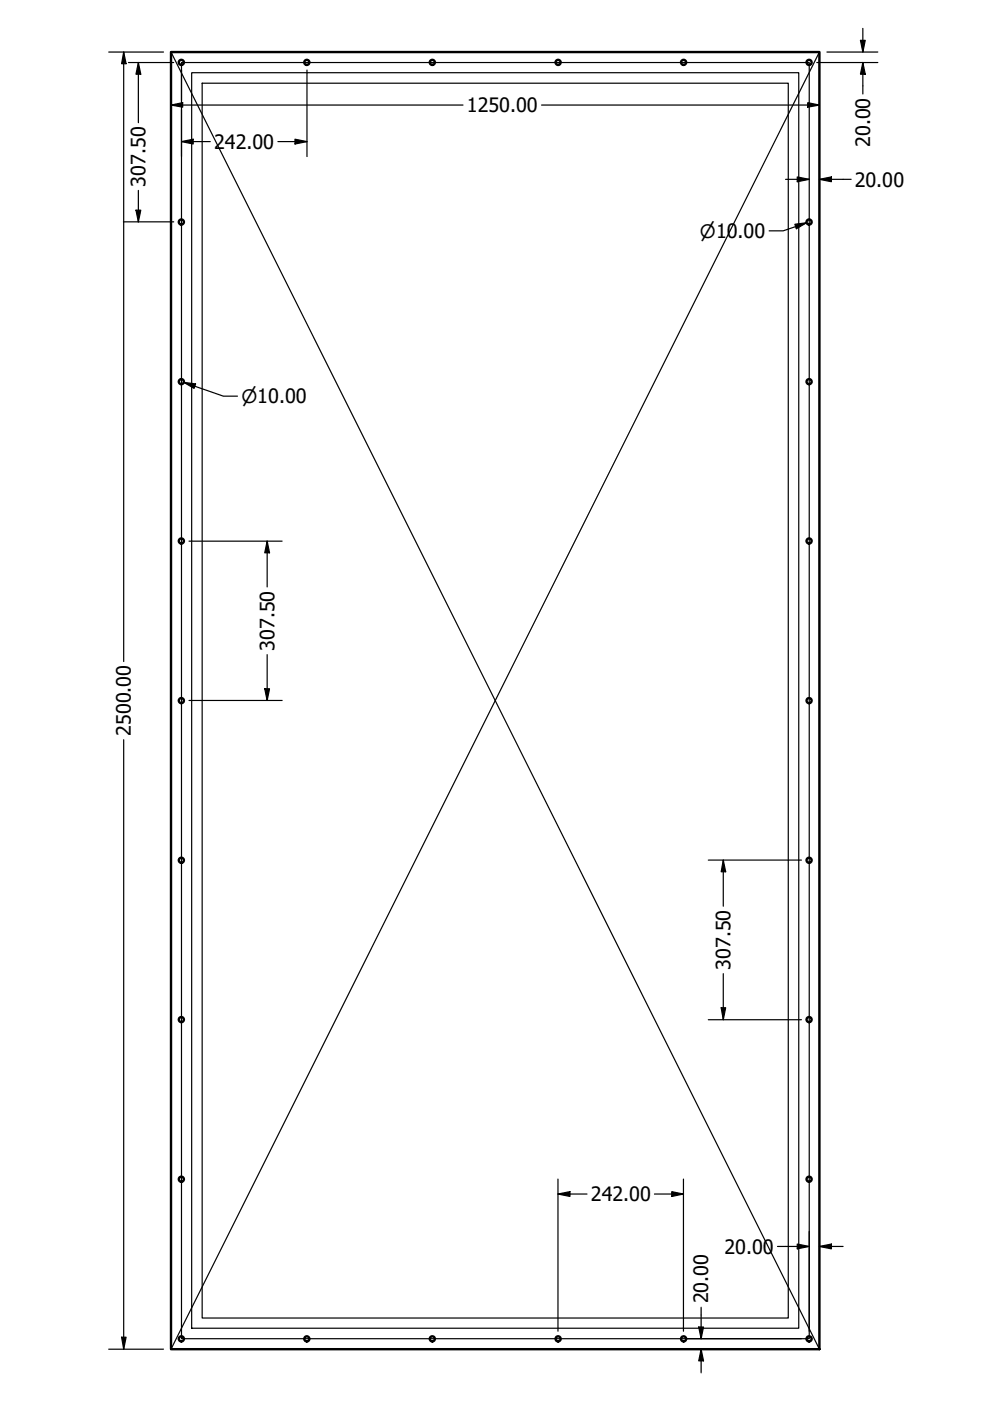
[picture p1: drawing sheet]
<svg xmlns="http://www.w3.org/2000/svg" width="210mm" height="297mm" viewBox="0 0 210 297" stroke-linecap="round" stroke-linejoin="round" font-family="sans-serif">
<!-- layer: Visible (ANSI) -->
<g fill="none" stroke="#000" stroke-width=".51">
<path d="M36.3 11h137.4v275.1h-137.4z"/>
<circle cx="38.4" cy="13.2" r=".54"/>
<circle cx="65.1" cy="13.2" r=".54"/>
<circle cx="91.7" cy="13.2" r=".54"/>
<circle cx="118.3" cy="13.2" r=".54"/>
<circle cx="144.9" cy="13.2" r=".54"/>
<circle cx="171.5" cy="13.2" r=".54"/>
<circle cx="38.4" cy="47.1" r=".54"/>
<circle cx="171.5" cy="47.1" r=".54"/>
<circle cx="38.4" cy="80.9" r=".54"/>
<circle cx="171.5" cy="80.9" r=".54"/>
<circle cx="38.4" cy="114.7" r=".54"/>
<circle cx="171.5" cy="114.7" r=".54"/>
<circle cx="38.4" cy="148.5" r=".54"/>
<circle cx="171.5" cy="148.5" r=".54"/>
<circle cx="38.4" cy="182.4" r=".54"/>
<circle cx="171.5" cy="182.4" r=".54"/>
<circle cx="38.4" cy="216.2" r=".54"/>
<circle cx="171.5" cy="216.2" r=".54"/>
<circle cx="38.4" cy="250" r=".54"/>
<circle cx="171.5" cy="250" r=".54"/>
<circle cx="38.4" cy="283.9" r=".54"/>
<circle cx="65.1" cy="283.9" r=".54"/>
<circle cx="91.7" cy="283.9" r=".54"/>
<circle cx="118.3" cy="283.9" r=".54"/>
<circle cx="144.9" cy="283.9" r=".54"/>
<circle cx="171.5" cy="283.9" r=".54"/>
</g>
<!-- layer: Sketch Geometry (ANSI) -->
<path d="M36.3 11h137.4v275.1zM36.3 11v275.1h137.4M38.5 13.3h133.1v270.5h-133.1zM40.6 15.4h128.8v266.2h-128.8zM42.9 17.6h124.2v261.8h-124.2zM173.7 11l-137.4 275.1" fill="none" stroke="#000" stroke-width=".25"/>
<!-- layer: Dimension (ANSI) -->
<g fill="none" stroke="#000" stroke-width=".25">
<path d="M23.1 11h11.6M26.2 11l.5 2.5h-.9zM26.2 11v129.3M27.2 13.3h9.6M29.3 13.3l.5 2.4h-1zM29.3 13.3v12.7M36.3 12.6v12.8M38.5 14.8v6.5M65.1 14.8v18.4M173.2 13.3h12.9M175.3 11h10.8M182.4 8.6h1.1l-.6 2.4z"/>
<path d="M182.9 13.3l.6 2.4h-1.1zM182.9 6v5M182.9 13.3v6.6M36.3 22.3l2.4-.5v.9zM36.3 22.3h61.9M38.5 30l2.5-.5v1zM38.5 30h6.1M38.5 23.2v10M58.9 30h6.2M62.5 29.5l2.6 .5-2.6 .5zM114.8 22.3h58.9M166.6 38h5"/>
<path d="M169 37.5l2.6 .5-2.6 .5zM171.3 21.8l2.4 .5-2.4 .4zM173.7 38l2.6-.5v1zM173.7 38h6.8M26.2 47h10.6M28.8 44.6h1l-.5 2.4zM29.3 40.4v6.6M168.5 47.5l2.5-.3-2.2 1.3zM171 47.2l-4.9 1.7h-3M39 81.1l2.5 .3-.4 .9zM39 81.1l8.4 2.9h3M40.1 114.7h19.7"/>
<path d="M56.6 114.7l.5 2.5h-1zM56.6 114.7v9.7M56.6 138.8v9.7M26.2 156.8v129.3M40.1 148.5h19.7M56.1 146h1l-.5 2.5zM150.2 182.4h19.7M153.4 182.4l.5 2.4h-1zM153.4 182.4v9.7M150.2 216.2h19.7M152.9 213.7h1l-.5 2.5zM153.4 206.4v9.8"/>
<path d="M118.3 253.2l2.5-.5v1zM118.3 253.2h6.2M118.3 250v32.2M138.7 253.2h6.2M142.4 252.7l2.5 .5-2.5 .5zM144.9 250v32.2M148.7 277.2v6.6M164.8 264.3h6.8M169 263.8l2.6 .5-2.6 .5zM171.6 261.1v21.1M173.7 264.3l2.6-.5v1zM173.7 264.3h5.1"/>
<path d="M23.1 286.1h11.6M25.8 283.5h.9l-.5 2.6zM145.5 283.8h24.4M148.1 281.4h1.1l-.5 2.4zM148.7 286.1l.5 2.4h-1.1zM148.7 286.1v5"/>
</g>
<g fill="#000">
<path d="M26.2 11l.5 2.5h-.9z" fill-rule="evenodd"/>
<path d="M29.3 13.3l.5 2.4h-1z" fill-rule="evenodd"/>
<path d="M182.4 8.6h1.1l-.6 2.4z" fill-rule="evenodd"/>
<path d="M182.9 13.3l.6 2.4h-1.1z" fill-rule="evenodd"/>
<path d="M36.3 22.3l2.4-.5v.9z" fill-rule="evenodd"/>
<path d="M38.5 30l2.5-.5v1z" fill-rule="evenodd"/>
<path d="M62.5 29.5l2.6 .5-2.6 .5z" fill-rule="evenodd"/>
<path d="M169 37.5l2.6 .5-2.6 .5z" fill-rule="evenodd"/>
<path d="M171.3 21.8l2.4 .5-2.4 .4z" fill-rule="evenodd"/>
<path d="M173.7 38l2.6-.5v1z" fill-rule="evenodd"/>
<path d="M28.8 44.6h1l-.5 2.4z" fill-rule="evenodd"/>
<path d="M168.5 47.5l2.5-.3-2.2 1.3z" fill-rule="evenodd"/>
<path d="M39 81.1l2.5 .3-.4 .9z" fill-rule="evenodd"/>
<path d="M56.6 114.7l.5 2.5h-1z" fill-rule="evenodd"/>
<path d="M56.1 146h1l-.5 2.5z" fill-rule="evenodd"/>
<path d="M153.4 182.4l.5 2.4h-1z" fill-rule="evenodd"/>
<path d="M152.9 213.7h1l-.5 2.5z" fill-rule="evenodd"/>
<path d="M118.3 253.2l2.5-.5v1z" fill-rule="evenodd"/>
<path d="M142.4 252.7l2.5 .5-2.5 .5z" fill-rule="evenodd"/>
<path d="M169 263.8l2.6 .5-2.6 .5z" fill-rule="evenodd"/>
<path d="M173.7 264.3l2.6-.5v1z" fill-rule="evenodd"/>
<path d="M25.8 283.5h.9l-.5 2.6z" fill-rule="evenodd"/>
<path d="M148.1 281.4h1.1l-.5 2.4z" fill-rule="evenodd"/>
<path d="M148.7 286.1l.5 2.4h-1.1z" fill-rule="evenodd"/>
</g>
<g font-size="4.2">
<text x="99" y="23.8">1250.00</text>
<text x="45.4" y="31.5">242.00</text>
<text x="184.5" y="31.2" transform="rotate(-90 184.5 31.2)">20.00</text>
<text x="30.9" y="39.5" transform="rotate(-90 30.9 39.5)">307.50</text>
<text x="181.2" y="39.5">20.00</text>
<text x="58.2" y="138" transform="rotate(-90 58.2 138)">307.50</text>
<text x="27.7" y="156" transform="rotate(-90 27.7 156)">2500.00</text>
<text x="154.9" y="205.6" transform="rotate(-90 154.9 205.6)">307.50</text>
<text x="125.3" y="254.7">242.00</text>
<text x="153.6" y="265.8">20.00</text>
<text x="150.2" y="276.3" transform="rotate(-90 150.2 276.3)">20.00</text>
</g>
<g font-size="3.9">
<text x="148.4" y="50.4">⌀10.00</text>
<text x="51.2" y="85.5">⌀10.00</text>
</g>
</svg>
